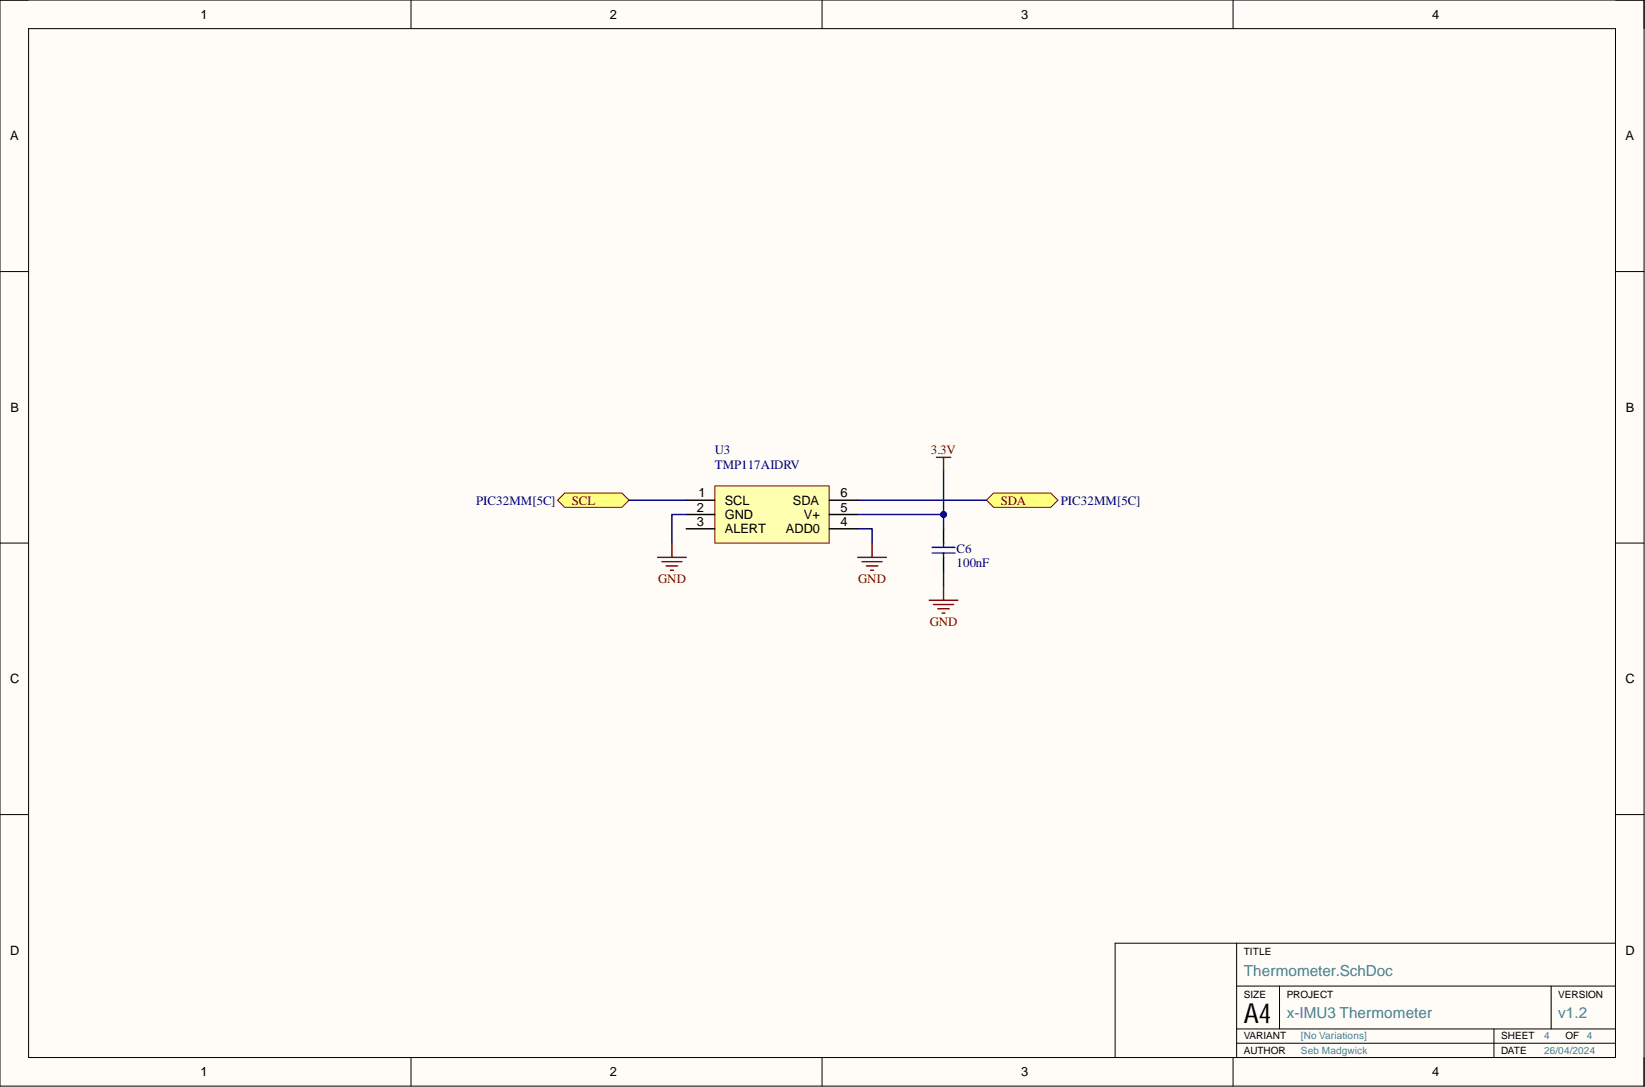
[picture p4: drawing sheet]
<svg xmlns="http://www.w3.org/2000/svg" width="292mm" height="193mm" viewBox="0 0 292 193" stroke-linecap="round" stroke-linejoin="round" font-family="sans-serif">
<g fill="#fffcf8">
<path d="M0 0h291.9v192.8h-291.9z" fill-rule="evenodd"/>
<path d="M5.1 5.1h281.8v182.6h-281.8z" fill-rule="evenodd"/>
</g>
<g fill="none" stroke="#000" stroke-width=".18">
<path d="M0 0h291.9v192.8h-291.9zM5.1 5.1h281.8v182.6h-281.8zM73 0v5.1M146 0v5.1M219 0v5.1M0 48.2h5.1M286.9 48.2h5M0 96.4h5.1M286.9 96.4h5M0 144.6h5.1M286.9 144.6h5M219.6 167.4v20.3"/>
<path d="M219.6 175.1h67.3M227.2 175.1v7.6M275.4 175.1v7.6M286.9 167.4h-88.9v20.3M73 187.7v5.1M146 187.7v5.1M219 187.7v5.1M219.6 182.7h67.3M219.6 185.2h67.3M265.3 182.7v5"/>
</g>
<path d="M126.9 86.3h20.3v10.1h-20.3z" fill-rule="evenodd" fill="#ffffb0"/>
<path d="M126.9 86.3h20.3v10.1h-20.3z" fill="none" stroke="#800000" stroke-width=".18"/>
<path d="M121.9 88.8h5M121.9 91.3h5M121.9 93.9h5M147.2 88.8h5.1M147.2 91.3h5.1M147.2 93.9h5.1M167.5 93.9v2.5M167.5 98.9v2.6" fill="none" stroke="#000" stroke-width=".25"/>
<path d="M165.5 97.2h4.1M165.5 98.2h4.1M167.5 96.4v.8M167.5 98.2v.7" fill="none" stroke="#00f" stroke-width=".25"/>
<g fill="none" stroke="#800000" stroke-width=".25">
<path d="M116.8 98.9h5.1M117.5 99.7h3.6M119.3 96.4v2.5M152.3 98.9h5.1M153.1 99.7h3.5M154.9 96.4v2.5M166.3 81.2h2.5M167.5 81.2v2.5M118.3 100.5h2M119.1 101.2h.5M153.8 100.5h2.1M154.6 101.2h.5"/>
<path d="M165 106.6h5.1M165.8 107.3h3.5M166.5 108.1h2.1M167.3 108.8h.5M167.5 104v2.6"/>
</g>
<path d="M175.2 88.8l1.2-1.3h10.2l1.3 1.3-1.3 1.3h-10.2z" fill-rule="evenodd" fill="#ffff80"/>
<path d="M175.2 88.8l1.2-1.3h10.2l1.3 1.3-1.3 1.3h-10.2z" fill="none" stroke="#800000" stroke-width=".18"/>
<path d="M99 88.8l1.3-1.3h10.1l1.3 1.3-1.3 1.3h-10.1z" fill-rule="evenodd" fill="#ffff80"/>
<path d="M99 88.8l1.3-1.3h10.1l1.3 1.3-1.3 1.3h-10.1z" fill="none" stroke="#800000" stroke-width=".18"/>
<path d="M121.9 91.3h-2.6v5.1M152.3 93.9h2.6v2.5M152.3 91.3h15.2v2.6M167.5 101.5v2.5" fill="none" stroke="#000080" stroke-width=".25"/>
<circle cx="167.5" cy="91.3" r=".51" fill="#000080"/>
<circle cx="167.5" cy="91.3" r=".51" fill="none" stroke="#000080" stroke-width=".18"/>
<path d="M111.7 88.8h10.2M167.5 83.7v7.6" fill="none" stroke="#000080" stroke-width=".25"/>
<circle cx="167.5" cy="91.3" r=".51" fill="#000080"/>
<circle cx="167.5" cy="91.3" r=".51" fill="none" stroke="#000080" stroke-width=".18"/>
<path d="M152.3 88.8h22.9" fill="none" stroke="#000080" stroke-width=".25"/>
<text font-size="4.9" x="220.9" y="181.6">A4</text>
<g font-size="2.7" fill="#45818e">
<text x="220.9" y="173.2">Thermometer.SchDoc</text>
<text x="228.5" y="180.8">x-IMU3 Thermometer</text>
<text x="276.7" y="180.8">v1.2</text>
</g>
<g font-size="2.3">
<text x="35.6" y="3.3">1</text>
<text x="108.3" y="3.3">2</text>
<text x="181.3" y="3.3">3</text>
<text x="254.3" y="3.3">4</text>
<text x="1.8" y="24.9">A</text>
<text x="288.6" y="24.9">A</text>
<text x="1.9" y="73.1">B</text>
<text x="288.7" y="73.1">B</text>
<text x="124.1" y="88.3">1</text>
<text x="128.7" y="89.6">SCL</text>
<text x="140.8" y="89.6">SDA</text>
<text x="149.3" y="88.3">6</text>
<text x="123.7" y="90.8">2</text>
<text x="123.7" y="93.4">3</text>
<text x="128.7" y="92.1">GND</text>
<text x="128.7" y="94.6">ALERT</text>
<text x="139.5" y="94.6">ADD0</text>
<text x="142.8" y="92.1">V+</text>
<text x="149.3" y="93.4">4</text>
<text x="149.3" y="90.8">5</text>
<text x="1.8" y="121.3">C</text>
<text x="288.6" y="121.3">C</text>
<text x="1.8" y="169.5">D</text>
<text x="288.6" y="169.5">D</text>
<text x="35.6" y="191">1</text>
<text x="108.3" y="191">2</text>
<text x="181.3" y="191">3</text>
<text x="254.3" y="191">4</text>
</g>
<g font-size="2.3" fill="#000080">
<text x="126.9" y="80.7">U3</text>
<text x="126.9" y="83.2">TMP117AIDRV</text>
<text x="84.5" y="89.6">PIC32MM[5C]</text>
<text x="188.4" y="89.6">PIC32MM[5C]</text>
<text x="169.8" y="98.2">C6</text>
<text x="169.8" y="100.7">100nF</text>
</g>
<g font-size="2.3" fill="#800000">
<text x="165.3" y="80.7">3.3V</text>
<text x="101.5" y="89.6">SCL</text>
<text x="177.7" y="89.6">SDA</text>
<text x="116.9" y="103.5">GND</text>
<text x="152.4" y="103.5">GND</text>
<text x="165.1" y="111.1">GND</text>
</g>
<g font-size="1.8">
<text x="220.9" y="169.6">TITLE</text>
<text x="220.9" y="177.2">SIZE</text>
<text x="228.5" y="177.2">PROJECT</text>
<text x="276.7" y="177.2">VERSION</text>
<text x="220.9" y="184.5">VARIANT</text>
<text x="266.6" y="184.5">SHEET</text>
<text x="278" y="184.5">OF</text>
<text x="220.9" y="187.1">AUTHOR</text>
<text x="266.6" y="187.1">DATE</text>
</g>
<g font-size="1.8" fill="#45818e">
<text x="231" y="184.5">[No Variations]</text>
<text x="274.2" y="184.5">4</text>
<text x="281.8" y="184.5">4</text>
<text x="231" y="187.1">Seb Madgwick</text>
<text x="274.2" y="187.1">26/04/2024</text>
</g>
</svg>
